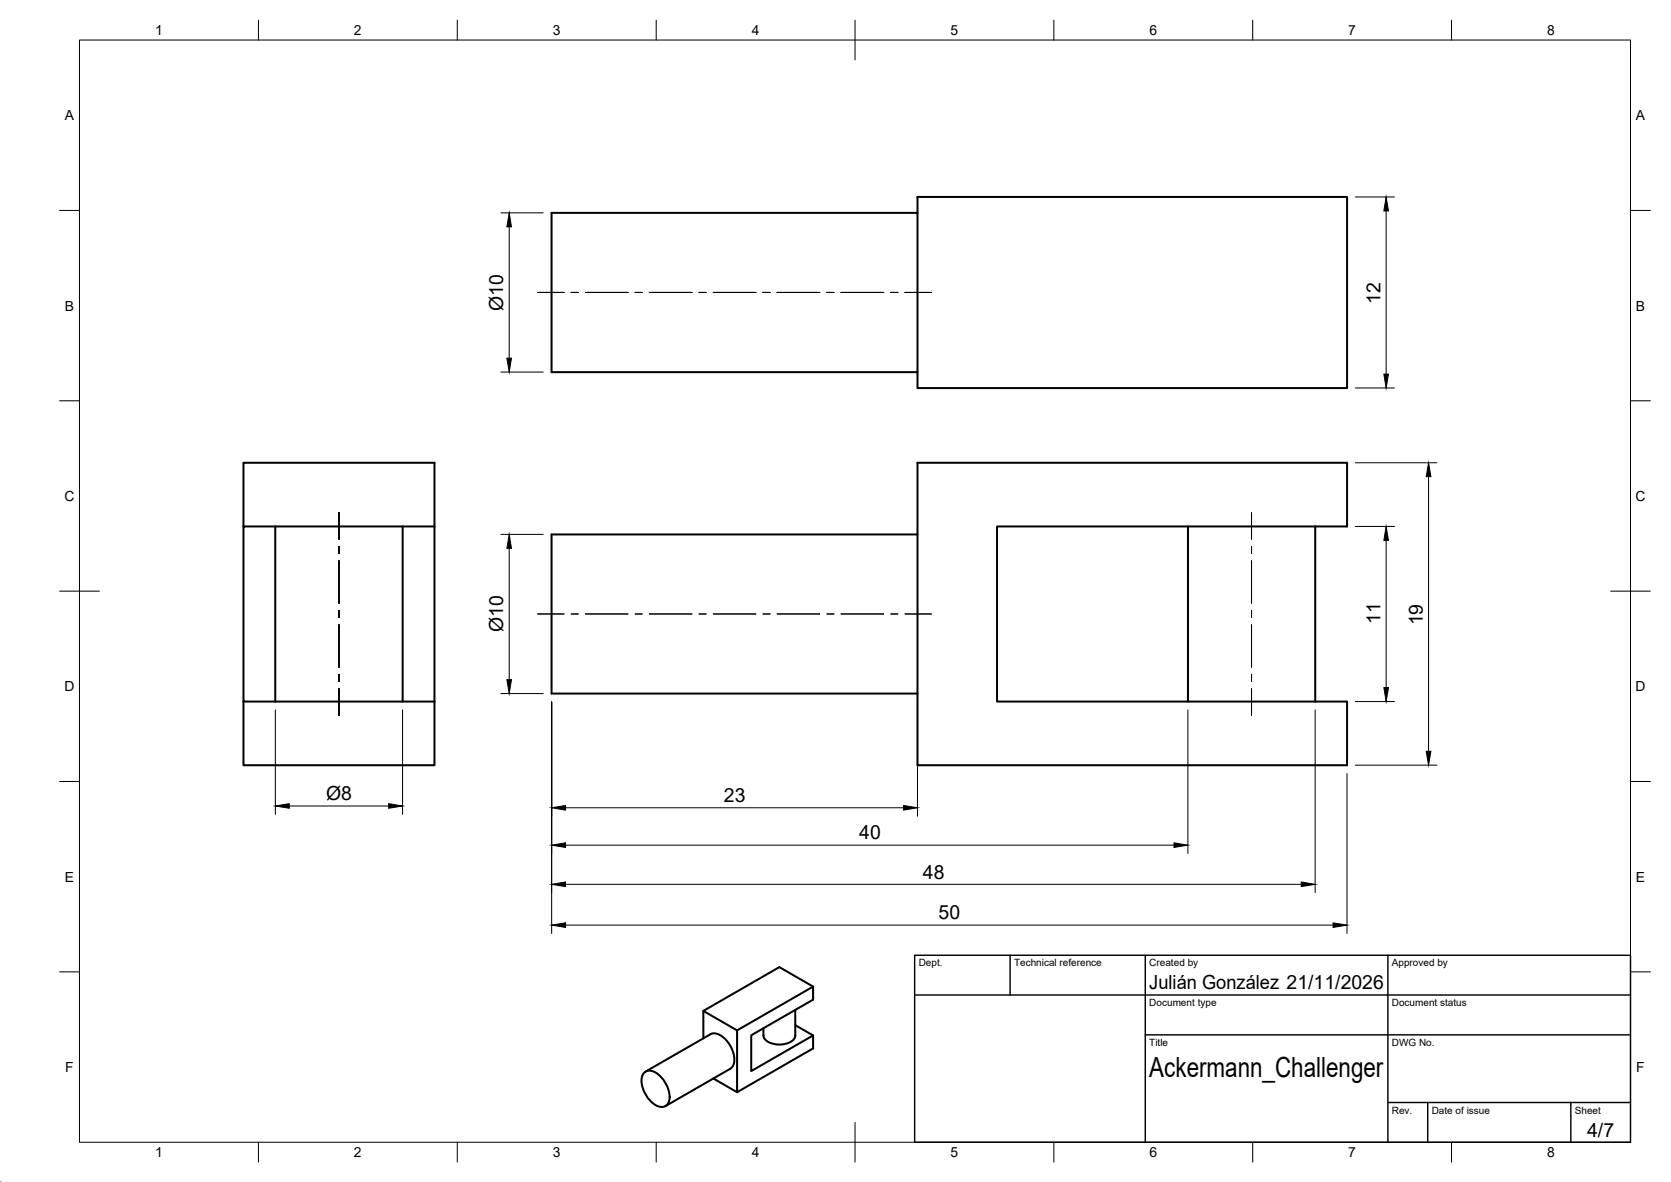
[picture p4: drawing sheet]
<svg xmlns="http://www.w3.org/2000/svg" width="420mm" height="297mm" viewBox="0 0 420 297" stroke-linecap="round" stroke-linejoin="round" font-family="sans-serif">
<!-- layer: Visible -->
<g fill="none" stroke="#000" stroke-width=".51">
<path d="M230.7 53.5h-92v40h92M230.7 49.5h108v48h-108zM230.7 116.3h108v16h-88v44h88v16h-108zM61.2 132.3v-16h48v60M69.2 132.3v44M101.2 132.3v44M109.2 132.3h-48v44h48M230.7 134.3h-92v40h92M298.7 132.3v44M330.7 132.3v44M61.2 176.3v16h48v-16M176.8 254l8.5 4.9v15.6l-5.9-3.5"/>
<path d="M200 257.6l4.4 2.6-15.5 9v-9l15.5-9v-3.3l-19.1 11M200 253.8v6.4a2.71 2.71 0 0 1-2.5 2.1 5.4 5.4 0 0 1-5.2-1.2l-.3-.9v-1.8M204.4 247.9l-8.4-4.9-19.2 11v6.9M161.9 269.6a2.54 2.54 0 0 1 3.6 .4 7 7 0 0 1 2.6 7.1 2.1 2.1 0 0 1-3.3 .6 7.5 7.5 0 0 1-3.4-6.9zM162.3 269.3l16.3-9.4a3.4 3.4 0 0 1 3.8 1.3 6.7 6.7 0 0 1 2 6.5l-.8 .9-16.3 9.4M204.4 260.2v3.3l-19.1 11"/>
</g>
<!-- layer: BORDER -->
<g fill="none" stroke="#000" stroke-width=".25">
<path d="M20 10.1h390v276.9h-390zM65 5.1v5M115 5.1v5M165 5.1v5M215 5.1v10M265 5.1v5M315 5.1v5M365 5.1v5M15 52.9h5M410 52.9h5M15 100.7h5M410 100.7h5"/>
<path d="M15 148.6h10M405 148.6h10M15 196.4h5M410 196.4h5M15 244.2h5M410 244.2h5M65 287v5M115 287v5M165 287v5M215 282.1v9.9M265 287v5M315 287v5"/>
<path d="M365 287v5"/>
</g>
<!-- layer: TITLEBLOCK -->
<path d="M230 240.1h180v46.9h-180zM230 250h180M254 240.1v9.9M288 240.1v46.9M349 240.1v46.9M288 260.1h122M349 277.1h61M359 277.1v9.9M395 277.1v9.9" fill="none" stroke="#000" stroke-width=".36"/>
<!-- layer: Smart Centers -->
<g fill="none" stroke="#000" stroke-width=".25">
<path d="M135.2 73.5h6.6M143.6 73.5h1.8M147.2 73.5h10.7M159.7 73.5h1.8M163.3 73.5h10.7M175.8 73.5h1.7M179.3 73.5h10.8M191.8 73.5h1.8M195.4 73.5h10.7M207.9 73.5h1.8M211.5 73.5h10.7M224 73.5h1.8"/>
<path d="M227.6 73.5h6.6M85.2 128.8v6.7M85.2 137.3v1.8M314.7 128.8v6.7M314.7 137.3v1.8M85.2 140.9v10.7M85.2 153.4v1.8M85.2 157v10.7M135.2 154.3h6.6M143.6 154.3h1.8M147.2 154.3h10.7M159.7 154.3h1.8"/>
<path d="M163.3 154.3h10.7M175.8 154.3h1.7M179.3 154.3h10.8M191.8 154.3h1.8M195.4 154.3h10.7M207.9 154.3h1.8M211.5 154.3h10.7M224 154.3h1.8M227.6 154.3h6.6M314.7 140.9v10.7M314.7 153.4v1.8M314.7 157v10.7"/>
<path d="M85.2 169.5v1.8M85.2 173v6.8M314.7 169.5v1.8M314.7 173v6.8M0 297h.1"/>
</g>
<!-- layer: FD_Dimensions -->
<g fill="none" stroke="#000" stroke-width=".25">
<path d="M125.9 53.5h10.7M128 57v33M340.8 49.5h9.8M348.5 53v41M125.9 93.5h10.7M340.8 97.5h9.8M340.8 116.3h20.5M359.2 119.8v69M125.9 134.3h10.7M128 137.8v33M340.8 132.3h9.8M348.5 135.8v37"/>
<path d="M69.2 178.4v26.2M101.2 178.4v26.2M125.9 174.3h10.7M138.7 176.4v58.2M230.7 176.4v28.7M298.7 178.4v36.1M330.7 178.4v45.9M340.8 176.3h9.8M338.7 194.4v40.2M340.8 192.3h20.5M72.7 202.6h25M142.2 203h85"/>
<path d="M142.2 212.4h153M142.2 232.5h193M142.2 222.2h185"/>
</g>
<g fill="#000" stroke="#000" stroke-width=".25">
<path d="M128 53.5l.6 3.5h-1.2zM348.5 49.5l.6 3.5h-1.1zM127.4 90h1.2l-.6 3.5zM348 94h1.1l-.6 3.5zM359.2 116.3l.6 3.5h-1.2zM128 134.3l.6 3.5h-1.2zM348.5 132.3l.6 3.5h-1.1zM127.4 170.8h1.2l-.6 3.5zM348 172.8h1.1l-.6 3.5zM358.6 188.8h1.2l-.6 3.5zM69.2 202.6l3.5-.6v1.1zM97.7 202l3.5 .6-3.5 .5z"/>
<path d="M138.7 203l3.5-.6v1.2zM138.7 212.4l3.5-.6v1.2zM227.2 202.4l3.5 .6-3.5 .6zM295.2 211.8l3.5 .6-3.5 .6zM138.7 232.5l3.5-.6v1.2zM138.7 222.2l3.5-.6v1.2zM327.2 221.6l3.5 .6-3.5 .6zM335.2 231.9l3.5 .6-3.5 .6z"/>
</g>
<text font-size="7" x="289" y="270.6">Ackermann_Challenger</text>
<g font-size="4.9">
<text x="347.1" y="76.4" transform="rotate(-90 347.1 76.4)">12</text>
<text x="126.5" y="78.1" transform="rotate(-90 126.5 78.1)">Ø10</text>
<text x="126.5" y="158.9" transform="rotate(-90 126.5 158.9)">Ø10</text>
<text x="347.1" y="156.8" transform="rotate(-90 347.1 156.8)">11</text>
<text x="357.7" y="157.2" transform="rotate(-90 357.7 157.2)">19</text>
<text x="82" y="201">Ø8</text>
<text x="182" y="201.5">23</text>
<text x="216.1" y="210.9">40</text>
<text x="232.1" y="220.8">48</text>
<text x="236" y="231">50</text>
<text x="289" y="248.5">Julián González 21/11/2026</text>
<text x="399.1" y="285.7">4/7</text>
</g>
<g font-size="3.5">
<text x="39" y="8.8">1</text>
<text x="89" y="8.8">2</text>
<text x="139" y="8.8">3</text>
<text x="189" y="8.8">4</text>
<text x="239" y="8.8">5</text>
<text x="289" y="8.8">6</text>
<text x="339" y="8.8">7</text>
<text x="389" y="8.8">8</text>
<text x="16.3" y="30.2">A</text>
<text x="411.3" y="30.2">A</text>
<text x="16.3" y="78">B</text>
<text x="411.3" y="78">B</text>
<text x="16.2" y="125.9">C</text>
<text x="411.2" y="125.9">C</text>
<text x="16.2" y="173.7">D</text>
<text x="411.2" y="173.7">D</text>
<text x="16.3" y="221.6">E</text>
<text x="411.3" y="221.6">E</text>
<text x="16.4" y="269.4">F</text>
<text x="411.4" y="269.4">F</text>
<text x="39" y="290.8">1</text>
<text x="89" y="290.8">2</text>
<text x="139" y="290.8">3</text>
<text x="189" y="290.8">4</text>
<text x="239" y="290.8">5</text>
<text x="289" y="290.8">6</text>
<text x="339" y="290.8">7</text>
<text x="389" y="290.8">8</text>
</g>
<g font-size="2.5">
<text x="231" y="242.9">Dept.</text>
<text x="255" y="242.9">Technical reference</text>
<text x="289" y="242.9">Created by</text>
<text x="350" y="242.9">Approved by</text>
<text x="289" y="252.8">Document type</text>
<text x="350" y="252.8">Document status</text>
<text x="289" y="262.9">Title</text>
<text x="350" y="262.9">DWG No.</text>
<text x="350" y="279.9">Rev.</text>
<text x="360" y="279.9">Date of issue</text>
<text x="396" y="279.9">Sheet</text>
</g>
</svg>
